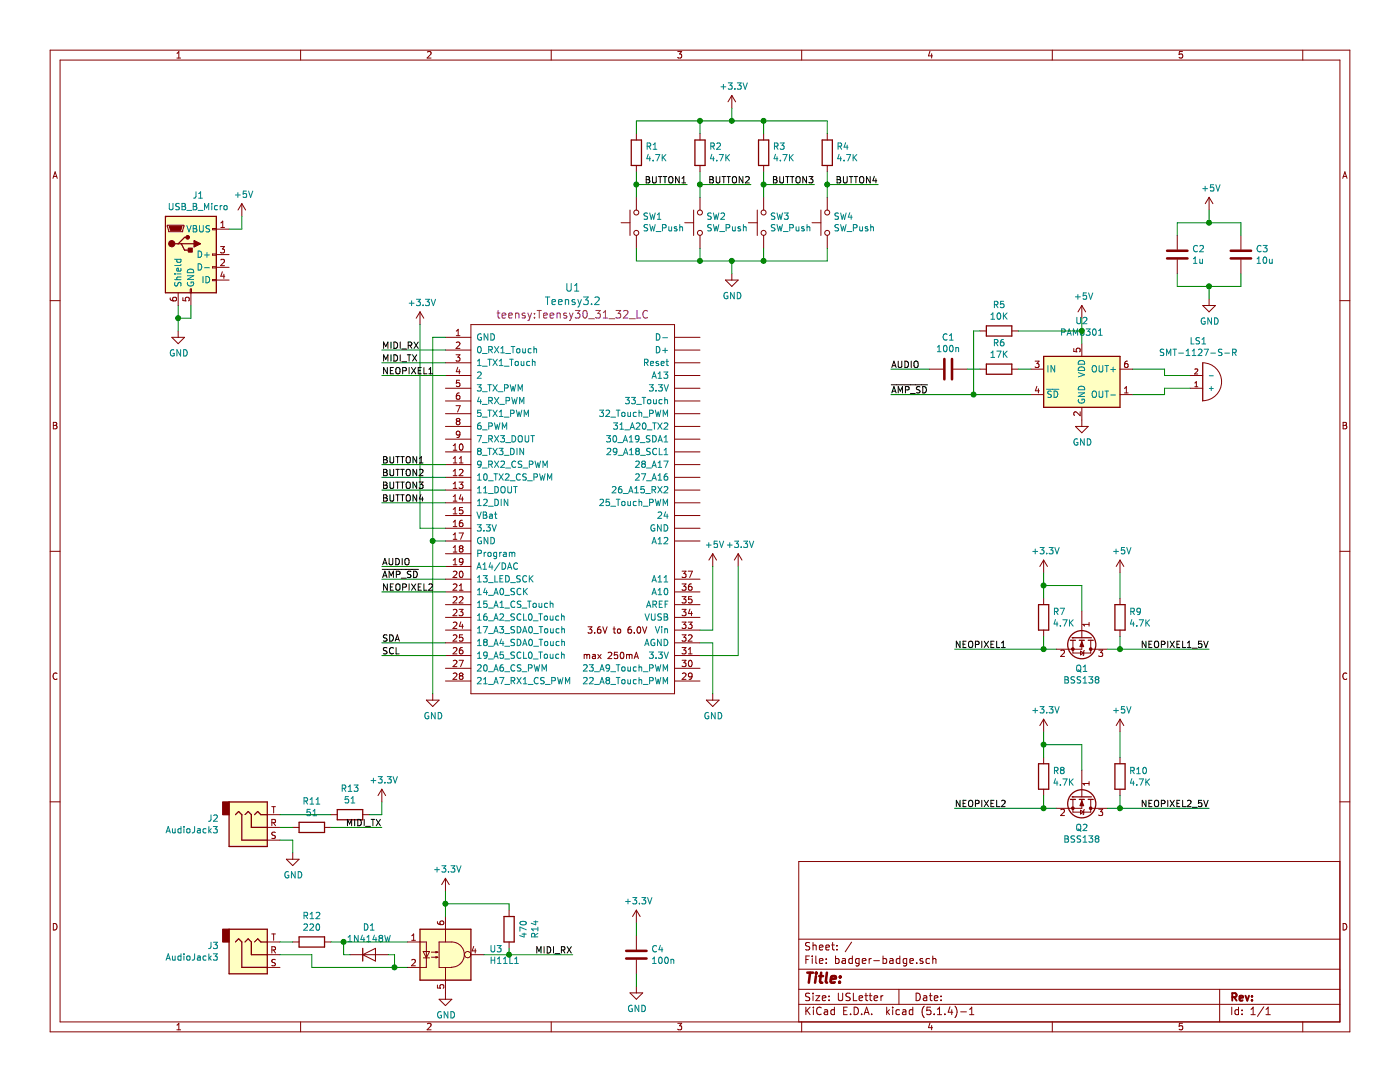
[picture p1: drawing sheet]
EESchema Schematic File Version 4
LIBS:badger-badge-cache
EELAYER 30 0
EELAYER END
$Descr USLetter 11000 8500
encoding utf-8
Sheet 1 1
Title ""
Date ""
Rev ""
Comp ""
Comment1 ""
Comment2 ""
Comment3 ""
Comment4 ""
$EndDescr
$Comp
L teensy:Teensy3.2 U1
U 1 1
P 4500 4000
F 0 "U1" H 4500 5743 60  0000 C CNN
F 1 "Teensy3.2" H 4500 5637 60  0000 C CNN
F 2 "teensy:Teensy30_31_32_LC" H 4500 5531 60  0000 C CNN
F 3 "" H 4500 3250 60  0000 C CNN
	1    4500 4000
	1    0    0    -1  
$EndComp
$Comp
L Transistor_FET:BSS138 Q1
U 1 1
P 8500 5000
F 0 "Q1" V 8751 5000 50  0000 C CNN
F 1 "BSS138" V 8842 5000 50  0000 C CNN
F 2 "Package_TO_SOT_SMD:SOT-23" H 8700 4925 50  0001 L CIN
F 3 "https://www.fairchildsemi.com/datasheets/BS/BSS138.pdf" H 8500 5000 50  0001 L CNN
F 4 "BSS138CT-ND" V 8500 5000 50  0001 C CNN "Digikey"
	1    8500 5000
	0    1    1    0   
$EndComp
Text Label 3000 2750 0    50   ~ 0
MIDI_RX
Text Label 3000 2850 0    50   ~ 0
MIDI_TX
Text Label 3000 4450 0    50   ~ 0
AUDIO
Text Label 3000 5050 0    50   ~ 0
SDA
Text Label 3000 5150 0    50   ~ 0
SCL
Wire Wire Line
	3000 5150 3500 5150
Wire Wire Line
	3500 5050 3000 5050
Wire Wire Line
	3000 4450 3500 4450
Wire Wire Line
	3000 2850 3500 2850
Wire Wire Line
	3500 2750 3000 2750
$Comp
L power:GND #PWR02
U 1 1
P 3400 5450
F 0 "#PWR02" H 3400 5200 50  0001 C CNN
F 1 "GND" H 3405 5277 50  0000 C CNN
F 2 "" H 3400 5450 50  0001 C CNN
F 3 "" H 3400 5450 50  0001 C CNN
	1    3400 5450
	1    0    0    -1  
$EndComp
Wire Wire Line
	3400 5450 3400 4250
Wire Wire Line
	3400 2650 3500 2650
Wire Wire Line
	3500 4250 3400 4250
Connection ~ 3400 4250
Wire Wire Line
	3400 4250 3400 2650
$Comp
L power:GND #PWR04
U 1 1
P 5600 5450
F 0 "#PWR04" H 5600 5200 50  0001 C CNN
F 1 "GND" H 5605 5277 50  0000 C CNN
F 2 "" H 5600 5450 50  0001 C CNN
F 3 "" H 5600 5450 50  0001 C CNN
	1    5600 5450
	1    0    0    -1  
$EndComp
Wire Wire Line
	5500 5050 5600 5050
Wire Wire Line
	5600 5050 5600 5450
Text Label 3000 2950 0    50   ~ 0
NEOPIXEL1
Text Label 3000 4650 0    50   ~ 0
NEOPIXEL2
Wire Wire Line
	3000 4650 3500 4650
Wire Wire Line
	3500 2950 3000 2950
$Comp
L Device:R R7
U 1 1
P 8200 4850
F 0 "R7" H 8270 4896 50  0000 L CNN
F 1 "4.7K" H 8270 4805 50  0000 L CNN
F 2 "Resistor_SMD:R_0603_1608Metric" V 8130 4850 50  0001 C CNN
F 3 "~" H 8200 4850 50  0001 C CNN
F 4 "RMCF0603JT4K70CT-ND" H 8200 4850 50  0001 C CNN "Digikey"
	1    8200 4850
	1    0    0    -1  
$EndComp
$Comp
L Device:R R9
U 1 1
P 8800 4850
F 0 "R9" H 8870 4896 50  0000 L CNN
F 1 "4.7K" H 8870 4805 50  0000 L CNN
F 2 "Resistor_SMD:R_0603_1608Metric" V 8730 4850 50  0001 C CNN
F 3 "~" H 8800 4850 50  0001 C CNN
F 4 "RMCF0603JT4K70CT-ND" H 8800 4850 50  0001 C CNN "Digikey"
	1    8800 4850
	1    0    0    -1  
$EndComp
$Comp
L power:+3.3V #PWR08
U 1 1
P 8200 4500
F 0 "#PWR08" H 8200 4350 50  0001 C CNN
F 1 "+3.3V" H 8215 4673 50  0000 C CNN
F 2 "" H 8200 4500 50  0001 C CNN
F 3 "" H 8200 4500 50  0001 C CNN
	1    8200 4500
	1    0    0    -1  
$EndComp
$Comp
L power:+5V #PWR012
U 1 1
P 8800 4500
F 0 "#PWR012" H 8800 4350 50  0001 C CNN
F 1 "+5V" H 8815 4673 50  0000 C CNN
F 2 "" H 8800 4500 50  0001 C CNN
F 3 "" H 8800 4500 50  0001 C CNN
	1    8800 4500
	1    0    0    -1  
$EndComp
Wire Wire Line
	8800 4500 8800 4700
Wire Wire Line
	8200 4500 8200 4600
Wire Wire Line
	8200 4600 8500 4600
Wire Wire Line
	8500 4600 8500 4800
Connection ~ 8200 4600
Wire Wire Line
	8200 4600 8200 4700
Wire Wire Line
	8300 5100 8200 5100
Wire Wire Line
	8200 5100 8200 5000
Wire Wire Line
	8700 5100 8800 5100
Wire Wire Line
	8800 5100 8800 5000
Text Label 7500 5100 0    50   ~ 0
NEOPIXEL1
Text Label 9500 5100 2    50   ~ 0
NEOPIXEL1_5V
Wire Wire Line
	9500 5100 8800 5100
Connection ~ 8800 5100
Wire Wire Line
	8200 5100 7500 5100
Connection ~ 8200 5100
$Comp
L Transistor_FET:BSS138 Q2
U 1 1
P 8500 6250
F 0 "Q2" V 8751 6250 50  0000 C CNN
F 1 "BSS138" V 8842 6250 50  0000 C CNN
F 2 "Package_TO_SOT_SMD:SOT-23" H 8700 6175 50  0001 L CIN
F 3 "https://www.fairchildsemi.com/datasheets/BS/BSS138.pdf" H 8500 6250 50  0001 L CNN
F 4 "BSS138CT-ND" V 8500 6250 50  0001 C CNN "Digikey"
	1    8500 6250
	0    1    1    0   
$EndComp
$Comp
L Device:R R8
U 1 1
P 8200 6100
F 0 "R8" H 8270 6146 50  0000 L CNN
F 1 "4.7K" H 8270 6055 50  0000 L CNN
F 2 "Resistor_SMD:R_0603_1608Metric" V 8130 6100 50  0001 C CNN
F 3 "~" H 8200 6100 50  0001 C CNN
F 4 "RMCF0603JT4K70CT-ND" H 8200 6100 50  0001 C CNN "Digikey"
	1    8200 6100
	1    0    0    -1  
$EndComp
$Comp
L Device:R R10
U 1 1
P 8800 6100
F 0 "R10" H 8870 6146 50  0000 L CNN
F 1 "4.7K" H 8870 6055 50  0000 L CNN
F 2 "Resistor_SMD:R_0603_1608Metric" V 8730 6100 50  0001 C CNN
F 3 "~" H 8800 6100 50  0001 C CNN
F 4 "RMCF0603JT4K70CT-ND" H 8800 6100 50  0001 C CNN "Digikey"
	1    8800 6100
	1    0    0    -1  
$EndComp
$Comp
L power:+3.3V #PWR09
U 1 1
P 8200 5750
F 0 "#PWR09" H 8200 5600 50  0001 C CNN
F 1 "+3.3V" H 8215 5923 50  0000 C CNN
F 2 "" H 8200 5750 50  0001 C CNN
F 3 "" H 8200 5750 50  0001 C CNN
	1    8200 5750
	1    0    0    -1  
$EndComp
$Comp
L power:+5V #PWR013
U 1 1
P 8800 5750
F 0 "#PWR013" H 8800 5600 50  0001 C CNN
F 1 "+5V" H 8815 5923 50  0000 C CNN
F 2 "" H 8800 5750 50  0001 C CNN
F 3 "" H 8800 5750 50  0001 C CNN
	1    8800 5750
	1    0    0    -1  
$EndComp
Wire Wire Line
	8800 5750 8800 5950
Wire Wire Line
	8200 5750 8200 5850
Wire Wire Line
	8200 5850 8500 5850
Wire Wire Line
	8500 5850 8500 6050
Connection ~ 8200 5850
Wire Wire Line
	8200 5850 8200 5950
Wire Wire Line
	8300 6350 8200 6350
Wire Wire Line
	8200 6350 8200 6250
Wire Wire Line
	8700 6350 8800 6350
Wire Wire Line
	8800 6350 8800 6250
Text Label 7500 6350 0    50   ~ 0
NEOPIXEL2
Text Label 9500 6350 2    50   ~ 0
NEOPIXEL2_5V
Wire Wire Line
	9500 6350 8800 6350
Connection ~ 8800 6350
Wire Wire Line
	8200 6350 7500 6350
Connection ~ 8200 6350
$Comp
L Amplifier_Audio:PAM8301 U2
U 1 1
P 8500 3000
F 0 "U2" H 8500 3481 50  0000 C CNN
F 1 "PAM8301" H 8500 3390 50  0000 C CNN
F 2 "Package_TO_SOT_SMD:SOT-23-6" H 8500 3000 50  0001 C CNN
F 3 "https://www.diodes.com/assets/Datasheets/PAM8301.pdf" H 8500 3000 50  0001 C CNN
F 4 "PAM8301AAFDICT-ND" H 8500 3000 50  0001 C CNN "Digikey"
	1    8500 3000
	1    0    0    -1  
$EndComp
$Comp
L SMT-1127-S-R:SMT-1127-S-R LS1
U 1 1
P 9450 3050
F 0 "LS1" H 9415 2683 50  0000 C CNN
F 1 "SMT-1127-S-R" H 9415 2774 50  0000 C CNN
F 2 "SMT-1127-S-R:XDCR_SMT-1127-S-R" H 9450 3050 50  0001 L BNN
F 3 "668-1480-1-ND" H 9450 3050 50  0001 L BNN
F 4 "PUI" H 9450 3050 50  0001 L BNN "Field4"
F 5 "Audio Indicator Transducer Electromagnetic 3.6Vpk 100mA Solder Pad 2.5Vpk 2231Hz to 3231Hz Surface Mount" H 9450 3050 50  0001 L BNN "Field5"
F 6 "SMT-1127-S-R" H 9450 3050 50  0001 L BNN "Field6"
F 7 "https://www.digikey.com/product-detail/en/pui-audio-inc/SMT-1127-S-R/668-1480-1-ND/5011417?utm_source=snapeda&utm_medium=aggregator&utm_campaign=symbol" H 9450 3050 50  0001 L BNN "Field7"
F 8 "PUI" H 9450 3050 50  0001 L BNN "Field8"
F 9 "668-1480-1-ND" H 9450 3050 50  0001 C CNN "Digikey"
	1    9450 3050
	1    0    0    1   
$EndComp
Wire Wire Line
	9350 2950 9150 2950
Wire Wire Line
	9150 2950 9150 2900
Wire Wire Line
	9150 2900 8900 2900
Wire Wire Line
	8900 3100 9150 3100
Wire Wire Line
	9150 3100 9150 3050
Wire Wire Line
	9150 3050 9350 3050
$Comp
L power:GND #PWR011
U 1 1
P 8500 3300
F 0 "#PWR011" H 8500 3050 50  0001 C CNN
F 1 "GND" H 8505 3127 50  0000 C CNN
F 2 "" H 8500 3300 50  0001 C CNN
F 3 "" H 8500 3300 50  0001 C CNN
	1    8500 3300
	1    0    0    -1  
$EndComp
$Comp
L power:+5V #PWR010
U 1 1
P 8500 2500
F 0 "#PWR010" H 8500 2350 50  0001 C CNN
F 1 "+5V" H 8515 2673 50  0000 C CNN
F 2 "" H 8500 2500 50  0001 C CNN
F 3 "" H 8500 2500 50  0001 C CNN
	1    8500 2500
	1    0    0    -1  
$EndComp
Wire Wire Line
	8500 2500 8500 2600
$Comp
L power:+5V #PWR03
U 1 1
P 5600 4450
F 0 "#PWR03" H 5600 4300 50  0001 C CNN
F 1 "+5V" H 5615 4623 50  0000 C CNN
F 2 "" H 5600 4450 50  0001 C CNN
F 3 "" H 5600 4450 50  0001 C CNN
	1    5600 4450
	1    0    0    -1  
$EndComp
Wire Wire Line
	5500 4950 5600 4950
Wire Wire Line
	5600 4950 5600 4450
$Comp
L power:+3.3V #PWR07
U 1 1
P 5800 4450
F 0 "#PWR07" H 5800 4300 50  0001 C CNN
F 1 "+3.3V" H 5815 4623 50  0000 C CNN
F 2 "" H 5800 4450 50  0001 C CNN
F 3 "" H 5800 4450 50  0001 C CNN
	1    5800 4450
	1    0    0    -1  
$EndComp
Wire Wire Line
	5500 5150 5800 5150
Wire Wire Line
	5800 5150 5800 4450
$Comp
L power:+3.3V #PWR01
U 1 1
P 3300 2550
F 0 "#PWR01" H 3300 2400 50  0001 C CNN
F 1 "+3.3V" H 3315 2723 50  0000 C CNN
F 2 "" H 3300 2550 50  0001 C CNN
F 3 "" H 3300 2550 50  0001 C CNN
	1    3300 2550
	1    0    0    -1  
$EndComp
Wire Wire Line
	3300 2550 3300 4150
Wire Wire Line
	3300 4150 3500 4150
$Comp
L Device:C C2
U 1 1
P 9250 2000
F 0 "C2" H 9365 2046 50  0000 L CNN
F 1 "1u" H 9365 1955 50  0000 L CNN
F 2 "Capacitor_SMD:C_0603_1608Metric" H 9288 1850 50  0001 C CNN
F 3 "~" H 9250 2000 50  0001 C CNN
F 4 "1276-1866-1-ND" H 9250 2000 50  0001 C CNN "Digikey"
	1    9250 2000
	1    0    0    -1  
$EndComp
$Comp
L Device:C C3
U 1 1
P 9750 2000
F 0 "C3" H 9865 2046 50  0000 L CNN
F 1 "10u" H 9865 1955 50  0000 L CNN
F 2 "Capacitor_SMD:C_0805_2012Metric" H 9788 1850 50  0001 C CNN
F 3 "~" H 9750 2000 50  0001 C CNN
F 4 "1276-6456-1-ND" H 9750 2000 50  0001 C CNN "Digikey"
	1    9750 2000
	1    0    0    -1  
$EndComp
$Comp
L power:GND #PWR015
U 1 1
P 9500 2350
F 0 "#PWR015" H 9500 2100 50  0001 C CNN
F 1 "GND" H 9505 2177 50  0000 C CNN
F 2 "" H 9500 2350 50  0001 C CNN
F 3 "" H 9500 2350 50  0001 C CNN
	1    9500 2350
	1    0    0    -1  
$EndComp
$Comp
L power:+5V #PWR014
U 1 1
P 9500 1650
F 0 "#PWR014" H 9500 1500 50  0001 C CNN
F 1 "+5V" H 9515 1823 50  0000 C CNN
F 2 "" H 9500 1650 50  0001 C CNN
F 3 "" H 9500 1650 50  0001 C CNN
	1    9500 1650
	1    0    0    -1  
$EndComp
Wire Wire Line
	9250 1850 9250 1750
Wire Wire Line
	9250 1750 9500 1750
Wire Wire Line
	9500 1750 9500 1650
Wire Wire Line
	9500 1750 9750 1750
Wire Wire Line
	9750 1750 9750 1850
Connection ~ 9500 1750
Wire Wire Line
	9750 2150 9750 2250
Wire Wire Line
	9750 2250 9500 2250
Wire Wire Line
	9500 2250 9500 2350
Wire Wire Line
	9500 2250 9250 2250
Wire Wire Line
	9250 2250 9250 2150
Connection ~ 9500 2250
$Comp
L Device:R R6
U 1 1
P 7850 2900
F 0 "R6" V 7643 2900 50  0000 C CNN
F 1 "17K" V 7734 2900 50  0000 C CNN
F 2 "Resistor_SMD:R_0603_1608Metric" V 7780 2900 50  0001 C CNN
F 3 "~" H 7850 2900 50  0001 C CNN
F 4 "RMCF0603JT17K0CT-ND" V 7850 2900 50  0001 C CNN "Digikey"
	1    7850 2900
	0    1    1    0   
$EndComp
$Comp
L Device:C C1
U 1 1
P 7450 2900
F 0 "C1" V 7198 2900 50  0000 C CNN
F 1 "100n" V 7289 2900 50  0000 C CNN
F 2 "Capacitor_SMD:C_0603_1608Metric" H 7488 2750 50  0001 C CNN
F 3 "~" H 7450 2900 50  0001 C CNN
F 4 "1276-1000-1-ND" V 7450 2900 50  0001 C CNN "Digikey"
	1    7450 2900
	0    1    1    0   
$EndComp
Wire Wire Line
	7600 2900 7700 2900
Wire Wire Line
	8000 2900 8100 2900
Text Label 7000 2900 0    50   ~ 0
AUDIO
Wire Wire Line
	7000 2900 7300 2900
Wire Wire Line
	8100 3100 7650 3100
Text Label 7000 3100 0    50   ~ 0
~AMP_SD
$Comp
L Device:R R5
U 1 1
P 7850 2600
F 0 "R5" V 7643 2600 50  0000 C CNN
F 1 "10K" V 7734 2600 50  0000 C CNN
F 2 "Resistor_SMD:R_0603_1608Metric" V 7780 2600 50  0001 C CNN
F 3 "~" H 7850 2600 50  0001 C CNN
F 4 "RMCF0603JT10K0CT-ND" V 7850 2600 50  0001 C CNN "Digikey"
	1    7850 2600
	0    1    1    0   
$EndComp
Wire Wire Line
	8000 2600 8500 2600
Connection ~ 8500 2600
Wire Wire Line
	8500 2600 8500 2700
Wire Wire Line
	7700 2600 7650 2600
Wire Wire Line
	7650 2600 7650 3100
Connection ~ 7650 3100
Wire Wire Line
	7650 3100 7000 3100
Text Label 3000 4550 0    50   ~ 0
~AMP_SD
Wire Wire Line
	3000 4550 3500 4550
$Comp
L Switch:SW_Push SW1
U 1 1
P 5000 1750
F 0 "SW1" V 5046 1702 50  0000 R CNN
F 1 "SW_Push" V 4955 1702 50  0000 R CNN
F 2 "Button_Switch_SMD:SW_SPST_CK_RS282G05A3" H 5000 1950 50  0001 C CNN
F 3 "~" H 5000 1950 50  0001 C CNN
F 4 "CKN12329-1-ND" V 5000 1750 50  0001 C CNN "Digikey"
	1    5000 1750
	0    -1   -1   0   
$EndComp
$Comp
L Switch:SW_Push SW2
U 1 1
P 5500 1750
F 0 "SW2" V 5546 1702 50  0000 R CNN
F 1 "SW_Push" V 5455 1702 50  0000 R CNN
F 2 "Button_Switch_SMD:SW_SPST_CK_RS282G05A3" H 5500 1950 50  0001 C CNN
F 3 "~" H 5500 1950 50  0001 C CNN
F 4 "CKN12329-1-ND" V 5500 1750 50  0001 C CNN "Digikey"
	1    5500 1750
	0    -1   -1   0   
$EndComp
$Comp
L Switch:SW_Push SW3
U 1 1
P 6000 1750
F 0 "SW3" V 6046 1702 50  0000 R CNN
F 1 "SW_Push" V 5955 1702 50  0000 R CNN
F 2 "Button_Switch_SMD:SW_SPST_CK_RS282G05A3" H 6000 1950 50  0001 C CNN
F 3 "~" H 6000 1950 50  0001 C CNN
F 4 "CKN12329-1-ND" V 6000 1750 50  0001 C CNN "Digikey"
	1    6000 1750
	0    -1   -1   0   
$EndComp
$Comp
L Switch:SW_Push SW4
U 1 1
P 6500 1750
F 0 "SW4" V 6546 1702 50  0000 R CNN
F 1 "SW_Push" V 6455 1702 50  0000 R CNN
F 2 "Button_Switch_SMD:SW_SPST_CK_RS282G05A3" H 6500 1950 50  0001 C CNN
F 3 "~" H 6500 1950 50  0001 C CNN
F 4 "CKN12329-1-ND" V 6500 1750 50  0001 C CNN "Digikey"
	1    6500 1750
	0    -1   -1   0   
$EndComp
$Comp
L power:GND #PWR06
U 1 1
P 5750 2150
F 0 "#PWR06" H 5750 1900 50  0001 C CNN
F 1 "GND" H 5755 1977 50  0000 C CNN
F 2 "" H 5750 2150 50  0001 C CNN
F 3 "" H 5750 2150 50  0001 C CNN
	1    5750 2150
	1    0    0    -1  
$EndComp
Wire Wire Line
	5000 1950 5000 2050
Wire Wire Line
	5000 2050 5500 2050
Wire Wire Line
	5750 2050 5750 2150
Wire Wire Line
	5750 2050 6000 2050
Wire Wire Line
	6500 2050 6500 1950
Connection ~ 5750 2050
Wire Wire Line
	6000 1950 6000 2050
Connection ~ 6000 2050
Wire Wire Line
	6000 2050 6500 2050
Wire Wire Line
	5500 1950 5500 2050
Connection ~ 5500 2050
Wire Wire Line
	5500 2050 5750 2050
$Comp
L Device:R R1
U 1 1
P 5000 1200
F 0 "R1" H 4930 1154 50  0000 R CNN
F 1 "4.7K" H 4930 1245 50  0000 R CNN
F 2 "Resistor_SMD:R_0603_1608Metric" V 4930 1200 50  0001 C CNN
F 3 "~" H 5000 1200 50  0001 C CNN
F 4 "RMCF0603JT4K70CT-ND" H 5000 1200 50  0001 C CNN "Digikey"
	1    5000 1200
	-1   0    0    1   
$EndComp
$Comp
L Device:R R2
U 1 1
P 5500 1200
F 0 "R2" H 5430 1154 50  0000 R CNN
F 1 "4.7K" H 5430 1245 50  0000 R CNN
F 2 "Resistor_SMD:R_0603_1608Metric" V 5430 1200 50  0001 C CNN
F 3 "~" H 5500 1200 50  0001 C CNN
F 4 "RMCF0603JT4K70CT-ND" H 5500 1200 50  0001 C CNN "Digikey"
	1    5500 1200
	-1   0    0    1   
$EndComp
$Comp
L Device:R R3
U 1 1
P 6000 1200
F 0 "R3" H 5930 1154 50  0000 R CNN
F 1 "4.7K" H 5930 1245 50  0000 R CNN
F 2 "Resistor_SMD:R_0603_1608Metric" V 5930 1200 50  0001 C CNN
F 3 "~" H 6000 1200 50  0001 C CNN
F 4 "RMCF0603JT4K70CT-ND" H 6000 1200 50  0001 C CNN "Digikey"
	1    6000 1200
	-1   0    0    1   
$EndComp
$Comp
L Device:R R4
U 1 1
P 6500 1200
F 0 "R4" H 6430 1154 50  0000 R CNN
F 1 "4.7K" H 6430 1245 50  0000 R CNN
F 2 "Resistor_SMD:R_0603_1608Metric" V 6430 1200 50  0001 C CNN
F 3 "~" H 6500 1200 50  0001 C CNN
F 4 "RMCF0603JT4K70CT-ND" H 6500 1200 50  0001 C CNN "Digikey"
	1    6500 1200
	-1   0    0    1   
$EndComp
$Comp
L power:+3.3V #PWR05
U 1 1
P 5750 850
F 0 "#PWR05" H 5750 700 50  0001 C CNN
F 1 "+3.3V" H 5765 1023 50  0000 C CNN
F 2 "" H 5750 850 50  0001 C CNN
F 3 "" H 5750 850 50  0001 C CNN
	1    5750 850 
	1    0    0    -1  
$EndComp
Wire Wire Line
	5750 850  5750 950 
Wire Wire Line
	5750 950  5500 950 
Wire Wire Line
	5000 950  5000 1050
Wire Wire Line
	5750 950  6000 950 
Wire Wire Line
	6500 950  6500 1050
Connection ~ 5750 950 
Wire Wire Line
	6000 1050 6000 950 
Connection ~ 6000 950 
Wire Wire Line
	6000 950  6500 950 
Wire Wire Line
	5500 1050 5500 950 
Connection ~ 5500 950 
Wire Wire Line
	5500 950  5000 950 
Wire Wire Line
	5000 1350 5000 1450
Wire Wire Line
	5500 1350 5500 1450
Wire Wire Line
	6000 1350 6000 1450
Wire Wire Line
	6500 1350 6500 1450
Text Label 5400 1450 2    50   ~ 0
BUTTON1
Text Label 5900 1450 2    50   ~ 0
BUTTON2
Text Label 6400 1450 2    50   ~ 0
BUTTON3
Text Label 6900 1450 2    50   ~ 0
BUTTON4
Wire Wire Line
	6900 1450 6500 1450
Connection ~ 6500 1450
Wire Wire Line
	6500 1450 6500 1550
Wire Wire Line
	6400 1450 6000 1450
Connection ~ 6000 1450
Wire Wire Line
	6000 1450 6000 1550
Wire Wire Line
	5900 1450 5500 1450
Connection ~ 5500 1450
Wire Wire Line
	5500 1450 5500 1550
Wire Wire Line
	5400 1450 5000 1450
Connection ~ 5000 1450
Wire Wire Line
	5000 1450 5000 1550
Text Label 3000 3650 0    50   ~ 0
BUTTON1
Text Label 3000 3750 0    50   ~ 0
BUTTON2
Text Label 3000 3850 0    50   ~ 0
BUTTON3
Text Label 3000 3950 0    50   ~ 0
BUTTON4
Wire Wire Line
	3000 3950 3500 3950
Wire Wire Line
	3500 3850 3000 3850
Wire Wire Line
	3000 3750 3500 3750
Wire Wire Line
	3500 3650 3000 3650
$Comp
L Connector:USB_B_Micro J1
U 1 1
P 1500 2000
F 0 "J1" H 1557 2467 50  0000 C CNN
F 1 "USB_B_Micro" H 1557 2376 50  0000 C CNN
F 2 "Connector_USB:USB_Micro-B_Molex_47346-0001" H 1650 1950 50  0001 C CNN
F 3 "~" H 1650 1950 50  0001 C CNN
	1    1500 2000
	1    0    0    -1  
$EndComp
$Comp
L power:GND #PWR0101
U 1 1
P 1400 2600
F 0 "#PWR0101" H 1400 2350 50  0001 C CNN
F 1 "GND" H 1405 2427 50  0000 C CNN
F 2 "" H 1400 2600 50  0001 C CNN
F 3 "" H 1400 2600 50  0001 C CNN
	1    1400 2600
	1    0    0    -1  
$EndComp
Wire Wire Line
	1400 2400 1400 2500
Wire Wire Line
	1400 2500 1500 2500
Wire Wire Line
	1500 2500 1500 2400
Connection ~ 1400 2500
Wire Wire Line
	1400 2500 1400 2600
$Comp
L power:+5V #PWR0102
U 1 1
P 1900 1700
F 0 "#PWR0102" H 1900 1550 50  0001 C CNN
F 1 "+5V" H 1915 1873 50  0000 C CNN
F 2 "" H 1900 1700 50  0001 C CNN
F 3 "" H 1900 1700 50  0001 C CNN
	1    1900 1700
	1    0    0    -1  
$EndComp
Wire Wire Line
	1800 1800 1900 1800
Wire Wire Line
	1900 1800 1900 1700
$Comp
L Device:R R11
U 1 1
P 2450 6500
F 0 "R11" V 2243 6500 50  0000 C CNN
F 1 "51" V 2334 6500 50  0000 C CNN
F 2 "Resistor_SMD:R_0603_1608Metric" V 2380 6500 50  0001 C CNN
F 3 "~" H 2450 6500 50  0001 C CNN
F 4 "RMCF0603JT51R0CT-ND" V 2450 6500 50  0001 C CNN "Digikey"
	1    2450 6500
	0    1    1    0   
$EndComp
$Comp
L Device:R R13
U 1 1
P 2750 6400
F 0 "R13" V 2543 6400 50  0000 C CNN
F 1 "51" V 2634 6400 50  0000 C CNN
F 2 "Resistor_SMD:R_0603_1608Metric" V 2680 6400 50  0001 C CNN
F 3 "~" H 2750 6400 50  0001 C CNN
F 4 "RMCF0603JT51R0CT-ND" V 2750 6400 50  0001 C CNN "Digikey"
	1    2750 6400
	0    1    1    0   
$EndComp
Wire Wire Line
	2600 6400 2200 6400
Wire Wire Line
	2300 6500 2200 6500
$Comp
L power:+3.3V #PWR0103
U 1 1
P 3000 6300
F 0 "#PWR0103" H 3000 6150 50  0001 C CNN
F 1 "+3.3V" H 3015 6473 50  0000 C CNN
F 2 "" H 3000 6300 50  0001 C CNN
F 3 "" H 3000 6300 50  0001 C CNN
	1    3000 6300
	1    0    0    -1  
$EndComp
Wire Wire Line
	2900 6400 3000 6400
Wire Wire Line
	3000 6400 3000 6300
Text Label 3000 6500 2    50   ~ 0
MIDI_TX
Wire Wire Line
	3000 6500 2600 6500
$Comp
L power:GND #PWR0104
U 1 1
P 2300 6700
F 0 "#PWR0104" H 2300 6450 50  0001 C CNN
F 1 "GND" H 2305 6527 50  0000 C CNN
F 2 "" H 2300 6700 50  0001 C CNN
F 3 "" H 2300 6700 50  0001 C CNN
	1    2300 6700
	1    0    0    -1  
$EndComp
Wire Wire Line
	2200 6600 2300 6600
Wire Wire Line
	2300 6600 2300 6700
$Comp
L Connector:AudioJack3 J2
U 1 1
P 2000 6500
F 0 "J2" H 1721 6433 50  0000 R CNN
F 1 "AudioJack3" H 1721 6524 50  0000 R CNN
F 2 "Connector_Audio:Jack_3.5mm_CUI_SJ-3523-SMT_Horizontal" H 2000 6500 50  0001 C CNN
F 3 "~" H 2000 6500 50  0001 C CNN
F 4 "CP-3523SJCT-ND" H 2000 6500 50  0001 C CNN "Digikey"
	1    2000 6500
	1    0    0    1   
$EndComp
$Comp
L Connector:AudioJack3 J3
U 1 1
P 2000 7500
F 0 "J3" H 1721 7433 50  0000 R CNN
F 1 "AudioJack3" H 1721 7524 50  0000 R CNN
F 2 "Connector_Audio:Jack_3.5mm_CUI_SJ-3523-SMT_Horizontal" H 2000 7500 50  0001 C CNN
F 3 "~" H 2000 7500 50  0001 C CNN
F 4 "CP-3523SJCT-ND" H 2000 7500 50  0001 C CNN "Digikey"
	1    2000 7500
	1    0    0    1   
$EndComp
$Comp
L Device:R R12
U 1 1
P 2450 7400
F 0 "R12" V 2243 7400 50  0000 C CNN
F 1 "220" V 2334 7400 50  0000 C CNN
F 2 "Resistor_SMD:R_0603_1608Metric" V 2380 7400 50  0001 C CNN
F 3 "~" H 2450 7400 50  0001 C CNN
F 4 "RMCF0603JT220CT-ND" V 2450 7400 50  0001 C CNN "Digikey"
	1    2450 7400
	0    1    1    0   
$EndComp
$Comp
L Isolator:H11L1 U3
U 1 1
P 3500 7500
F 0 "U3" H 3844 7546 50  0000 L CNN
F 1 "H11L1" H 3844 7455 50  0000 L CNN
F 2 "Package_DIP:SMDIP-6_W9.53mm" H 3410 7500 50  0001 C CNN
F 3 "https://www.fairchildsemi.com/datasheets/H1/H11L1M.pdf" H 3410 7500 50  0001 C CNN
F 4 "1080-1201-1-ND" H 3500 7500 50  0001 C CNN "Digikey"
	1    3500 7500
	1    0    0    -1  
$EndComp
$Comp
L power:GND #PWR0105
U 1 1
P 3500 7800
F 0 "#PWR0105" H 3500 7550 50  0001 C CNN
F 1 "GND" H 3505 7627 50  0000 C CNN
F 2 "" H 3500 7800 50  0001 C CNN
F 3 "" H 3500 7800 50  0001 C CNN
	1    3500 7800
	1    0    0    -1  
$EndComp
$Comp
L power:+3.3V #PWR0106
U 1 1
P 3500 7000
F 0 "#PWR0106" H 3500 6850 50  0001 C CNN
F 1 "+3.3V" H 3515 7173 50  0000 C CNN
F 2 "" H 3500 7000 50  0001 C CNN
F 3 "" H 3500 7000 50  0001 C CNN
	1    3500 7000
	1    0    0    -1  
$EndComp
$Comp
L Device:R R14
U 1 1
P 4000 7300
F 0 "R14" V 3793 7300 50  0000 C CNN
F 1 "470" V 3884 7300 50  0000 C CNN
F 2 "Resistor_SMD:R_0603_1608Metric" V 3930 7300 50  0001 C CNN
F 3 "~" H 4000 7300 50  0001 C CNN
F 4 "RMCF0603JT470CT-ND" V 4000 7300 50  0001 C CNN "Digikey"
	1    4000 7300
	-1   0    0    1   
$EndComp
Wire Wire Line
	3500 7000 3500 7100
Wire Wire Line
	3500 7100 4000 7100
Wire Wire Line
	4000 7100 4000 7150
Connection ~ 3500 7100
Wire Wire Line
	3500 7100 3500 7200
Wire Wire Line
	3800 7500 4000 7500
Wire Wire Line
	4000 7500 4000 7450
Text Label 4500 7500 2    50   ~ 0
MIDI_RX
Wire Wire Line
	4500 7500 4000 7500
Connection ~ 4000 7500
Wire Wire Line
	2200 7400 2300 7400
Wire Wire Line
	3200 7600 3100 7600
Wire Wire Line
	2450 7600 2450 7500
Wire Wire Line
	2450 7500 2200 7500
Wire Wire Line
	2600 7400 2700 7400
$Comp
L Diode:1N4148W D1
U 1 1
P 2900 7500
F 0 "D1" H 2900 7717 50  0000 C CNN
F 1 "1N4148W" H 2900 7626 50  0000 C CNN
F 2 "Diode_SMD:D_SOD-123" H 2900 7325 50  0001 C CNN
F 3 "https://www.vishay.com/docs/85748/1n4148w.pdf" H 2900 7500 50  0001 C CNN
F 4 "1N4148WTPMSCT-ND" H 2900 7500 50  0001 C CNN "Digikey"
	1    2900 7500
	1    0    0    -1  
$EndComp
Wire Wire Line
	3050 7500 3100 7500
Wire Wire Line
	3100 7500 3100 7600
Connection ~ 3100 7600
Wire Wire Line
	3100 7600 2450 7600
Wire Wire Line
	2750 7500 2700 7500
Wire Wire Line
	2700 7500 2700 7400
Connection ~ 2700 7400
Wire Wire Line
	2700 7400 3200 7400
$Comp
L Device:C C4
U 1 1
P 5000 7500
F 0 "C4" H 5115 7546 50  0000 L CNN
F 1 "100n" H 5115 7455 50  0000 L CNN
F 2 "Capacitor_SMD:C_0603_1608Metric" H 5038 7350 50  0001 C CNN
F 3 "~" H 5000 7500 50  0001 C CNN
F 4 "1276-1000-1-ND" H 5000 7500 50  0001 C CNN "Digikey"
	1    5000 7500
	1    0    0    -1  
$EndComp
$Comp
L power:GND #PWR0107
U 1 1
P 5000 7750
F 0 "#PWR0107" H 5000 7500 50  0001 C CNN
F 1 "GND" H 5005 7577 50  0000 C CNN
F 2 "" H 5000 7750 50  0001 C CNN
F 3 "" H 5000 7750 50  0001 C CNN
	1    5000 7750
	1    0    0    -1  
$EndComp
$Comp
L power:+3.3V #PWR0108
U 1 1
P 5000 7250
F 0 "#PWR0108" H 5000 7100 50  0001 C CNN
F 1 "+3.3V" H 5015 7423 50  0000 C CNN
F 2 "" H 5000 7250 50  0001 C CNN
F 3 "" H 5000 7250 50  0001 C CNN
	1    5000 7250
	1    0    0    -1  
$EndComp
Wire Wire Line
	5000 7250 5000 7350
Wire Wire Line
	5000 7650 5000 7750
$EndSCHEMATC
